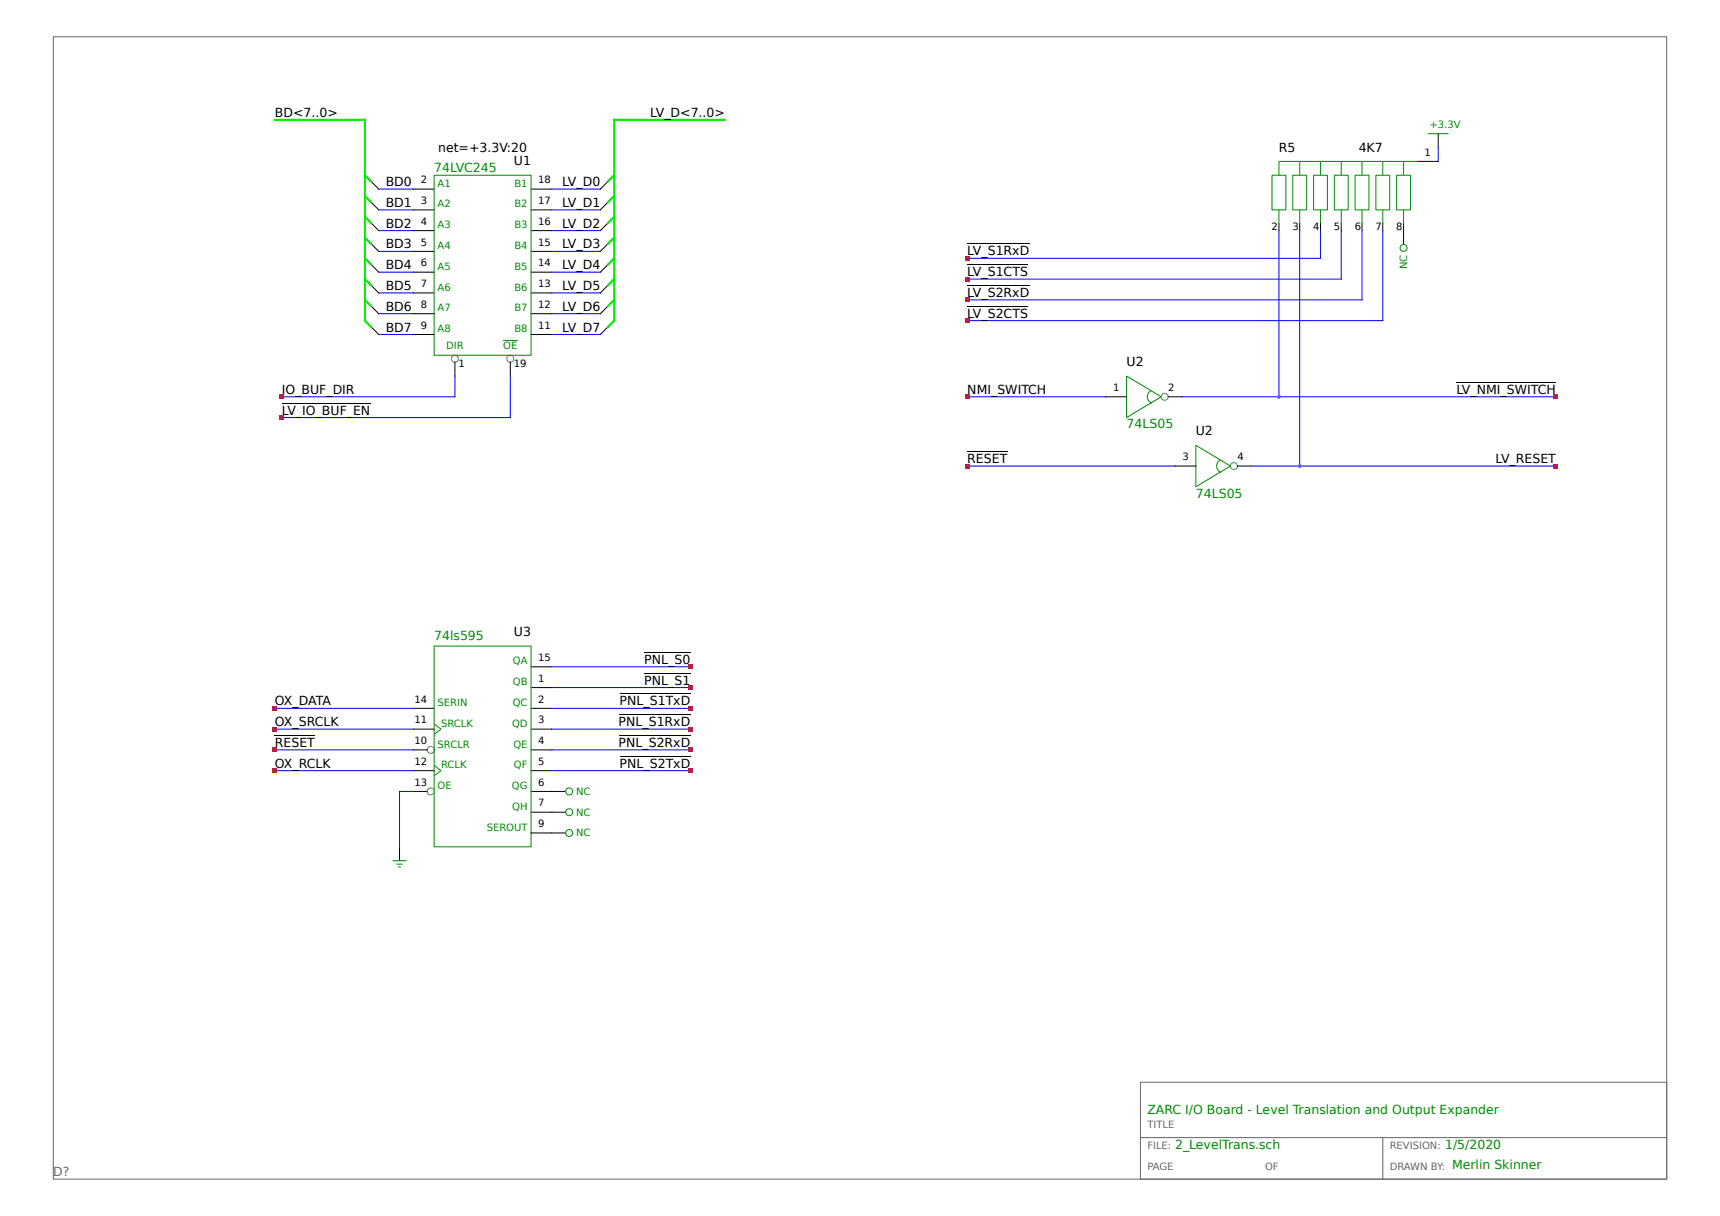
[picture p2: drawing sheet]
<svg xmlns="http://www.w3.org/2000/svg" width="297mm" height="210mm" viewBox="0 0 297 210" stroke-linecap="round" stroke-linejoin="round" font-family="sans-serif">
<path d="M9.2 6.3h278.6v197.3h-278.6zM196.9 186.9h90.9v16.7h-90.9zM196.9 196.5h90.9M238.8 196.5v7.1" fill="none" stroke="#666" stroke-width=".17"/>
<g fill="none" stroke="#0e0" stroke-width=".36">
<path d="M47.5 20.7h15.5v34.7l1.2 1.2M63 30.3l1.2 1.2M63 33.9l1.2 1.1M63 37.4l1.2 1.2M106.1 30.3l-1.2 1.2M106.1 33.9l-1.2 1.1M106.1 37.4l-1.2 1.2M125.2 20.7h-19.1v34.7l-1.2 1.2M63 41l1.2 1.2M63 44.6l1.2 1.2M63 48.2l1.2 1.2M63 51.8l1.2 1.2"/>
<path d="M106.1 41l-1.2 1.2M106.1 44.6l-1.2 1.2M106.1 48.2l-1.2 1.2M106.1 51.8l-1.2 1.2"/>
</g>
<g fill="none" stroke="#00f" stroke-width=".17">
<path d="M65.4 32.7h6M65.4 36.2h6M65.4 39.8h6M95.3 32.7h8.4M95.3 36.2h8.4M95.3 39.8h8.4M220.8 39.8v28.7M224.4 39.8v40.7M228 39.8v4.8h-61M231.6 39.8v8.4h-64.6M235.2 39.8v12h-68.2M238.8 39.8v15.6h-71.8"/>
<path d="M248.3 25.5v2.4M65.4 43.4h6M65.4 47h6M65.4 50.6h6M65.4 54.2h6M65.4 57.8h6M95.3 43.4h8.4M95.3 47h8.4M95.3 50.6h8.4M95.3 54.2h8.4M95.3 57.8h8.4M78.6 64.9v3.6h-29.9"/>
<path d="M88.1 64.9v7.2h-39.4M167 68.5h23.9M204.1 68.5h64.6M167 80.5h35.9M216.1 80.5h52.6M95.3 118.7h23.9M95.3 115.2h23.9M47.5 122.3h23.9M47.5 125.9h23.9M47.5 129.5h23.9M47.5 133.1h23.9M71.4 136.7h-2.4v9.5"/>
<path d="M95.3 122.3h23.9M95.3 125.9h23.9M95.3 129.5h23.9M95.3 133.1h23.9"/>
</g>
<g fill="none" stroke="#000" stroke-width=".17">
<path d="M64.2 31.5l1.2 1.2M64.2 35l1.2 1.2M64.2 38.6l1.2 1.2M71.4 32.7h3.6M71.4 36.2h3.6M71.4 39.8h3.6M91.7 32.7h3.6M91.7 36.2h3.6M91.7 39.8h3.6M104.9 31.5l-1.2 1.2M104.9 35l-1.2 1.2M104.9 38.6l-1.2 1.2"/>
<path d="M220.8 38.6v1.2M224.4 38.6v1.2M228 38.6v1.2M231.6 38.6v1.2M235.2 38.6v1.2M238.8 38.6v1.2M242.4 38.6v3.6M244.8 27.9h3.5M248.3 23.1v2.4M64.2 42.2l1.2 1.2M64.2 45.8l1.2 1.2M64.2 49.4l1.2 1.2"/>
<path d="M64.2 53l1.2 1.2M64.2 56.6l1.2 1.2M71.4 43.4h3.6M71.4 47h3.6M71.4 50.6h3.6M71.4 54.2h3.6M71.4 57.8h3.6M91.7 43.4h3.6M91.7 47h3.6M91.7 50.6h3.6M91.7 54.2h3.6M91.7 57.8h3.6"/>
<path d="M104.9 42.2l-1.2 1.2M104.9 45.8l-1.2 1.2M104.9 49.4l-1.2 1.2M104.9 53l-1.2 1.2M104.9 56.6l-1.2 1.2M167 42.1h10.8M167 45.7h10.5M167 49.3h10.8M167 52.9h10.5M48.7 69.6h15.3M78.6 62.5v2.4M88.1 62.5v2.4"/>
<path d="M167 78h7M190.9 68.5h3.6M201.7 68.5h2.4M251.5 66h17.2M202.9 80.5h3.6M213.7 80.5h2.4M91.7 115.2h3.6M91.7 118.7h3.6M107 119.8h12.2M111.3 116.3h7.9M111.3 112.7h7.9M47.5 127h6.9"/>
<path d="M71.4 136.7h2.4M71.4 133.1h3.6M71.4 125.9h3.6M71.4 122.3h3.6M71.4 129.5h2.4M91.7 136.7h6M91.7 133.1h3.6M91.7 125.9h3.6M91.7 122.3h3.6M91.7 129.5h3.6M106.8 127h12.4M106.8 123.4h12.4"/>
<path d="M107 130.6h12.2M69 146.2v2.4M91.7 140.3h6M91.7 143.9h6"/>
</g>
<g fill="none" stroke="#008b00" stroke-width=".17">
<path d="M75 30.3h16.7v31.1h-16.7zM219.6 30.3h2.4v5.9h-2.4zM220.8 36.2v2.4M223.2 30.3h2.4v5.9h-2.4zM224.4 27.9v2.4M224.4 36.2v2.4M226.8 30.3h2.4v5.9h-2.4zM228 27.9v2.4M228 36.2v2.4M230.4 30.3h2.4v5.9h-2.4zM231.6 27.9v2.4M231.6 36.2v2.4"/>
<path d="M234 30.3h2.4v5.9h-2.4zM235.2 27.9v2.4M235.2 36.2v2.4M237.6 30.3h2.4v5.9h-2.4zM238.8 27.9v2.4M238.8 36.2v2.4M241.2 30.3h2.4v5.9h-2.4zM242.4 27.9v2.4M242.4 36.2v2.4M244.8 27.9h-24v2.4M246.5 23.1h3.6M86.9 58.8h2.5"/>
<path d="M194.5 64.9l6 3.6-6 3.6zM198.8 67.5a1.2 1.2 0 0 0-.7 1.1 1.2 1.2 0 0 0 .8 1.1M206.5 76.9l6 3.6-6 3.6zM210.7 79.4a1.2 1.2 0 0 0-.6 1.2 1.2 1.2 0 0 0 .8 1M75 111.6h16.7v34.6h-16.7zM75 125l1.2 .9-1.2 .9M75 132.2l1.2 .9-1.2 .9M67.8 148.6h2.4M68.4 149.2h1.1M68.7 149.7h.5"/>
<circle cx="242.4" cy="42.8" r=".6"/>
<circle cx="98.3" cy="136.7" r=".6"/>
<circle cx="98.3" cy="143.9" r=".6"/>
<circle cx="98.3" cy="140.3" r=".6"/>
</g>
<g fill="none" stroke="#008b8b" stroke-width=".17">
<circle cx="78.5" cy="61.9" r=".6"/>
<circle cx="88.1" cy="61.9" r=".6"/>
<circle cx="201.1" cy="68.5" r=".6"/>
<circle cx="213.1" cy="80.5" r=".6"/>
<circle cx="74.4" cy="136.7" r=".6"/>
<circle cx="74.4" cy="129.5" r=".6"/>
</g>
<g fill="#f00">
<path d="M48.3 68.2h.7v.7h-.7z"/>
<path d="M48.3 71.8h.7v.7h-.7z"/>
<path d="M166.7 68.2h.7v.7h-.7z"/>
<path d="M166.7 80.1h.7v.7h-.7z"/>
</g>
<path d="M220.6 68.3h.4l.1 .2-.1 .2h-.4l-.1-.2z" fill="#a020f0"/>
<path d="M268.3 68.2h.7v.7h-.7z" fill="#f00"/>
<path d="M224.2 80.3h.4l.1 .2-.1 .2h-.4l-.1-.2z" fill="#a020f0"/>
<path d="M268.3 80.1h.7v.7h-.7z" fill="#f00"/>
<g fill="#a020f0">
<path d="M220.6 68.3h.4l.1 .2-.1 .2h-.4l-.1-.2z"/>
<path d="M224.2 80.3h.4l.1 .2-.1 .2h-.4l-.1-.2z"/>
</g>
<g fill="#f00">
<path d="M166.7 44.3h.7v.7h-.7z"/>
<path d="M166.7 47.8h.7v.8h-.7z"/>
<path d="M118.8 118.4h.8v.7h-.8z"/>
<path d="M47.1 122h.7v.7h-.7z"/>
<path d="M47.1 125.6h.7v.7h-.7z"/>
<path d="M47.1 129.1h.7v.8h-.7z"/>
<path d="M47.1 132.7h.7v.8h-.7z"/>
<path d="M118.8 114.8h.8v.7h-.8z"/>
<path d="M118.8 122h.8v.7h-.8z"/>
<path d="M118.8 125.6h.8v.7h-.8z"/>
<path d="M118.8 129.1h.8v.8h-.8z"/>
<path d="M118.8 132.7h.8v.8h-.8z"/>
<path d="M166.7 51.4h.7v.7h-.7z"/>
<path d="M166.7 55h.7v.7h-.7z"/>
</g>
<g font-size="2.2">
<text x="47.5" y="20.2">BD&lt;7..0&gt;</text>
<text x="112.3" y="20.2">LV_D&lt;7..0&gt;</text>
<text x="75.7" y="26.2">net=+3.3V:20</text>
<text x="88.8" y="28.6">U1</text>
<text x="220.8" y="26.2">R5</text>
<text x="234.6" y="26.2">4K7</text>
<text x="66.6" y="32.1">BD0</text>
<text x="66.6" y="35.7">BD1</text>
<text x="97.1" y="32.1">LV_D0</text>
<text x="97.1" y="35.7">LV_D1</text>
<text x="66.6" y="39.3">BD2</text>
<text x="97.1" y="39.3">LV_D2</text>
<text x="66.6" y="42.9">BD3</text>
<text x="66.6" y="46.5">BD4</text>
<text x="97.1" y="42.9">LV_D3</text>
<text x="97.1" y="46.5">LV_D4</text>
<text x="167" y="44.1">LV_S1RxD</text>
<text x="167" y="47.7">LV_S1CTS</text>
<text x="66.6" y="50.1">BD5</text>
<text x="66.6" y="53.7">BD6</text>
<text x="97.1" y="50.1">LV_D5</text>
<text x="97.1" y="53.7">LV_D6</text>
<text x="167" y="51.3">LV_S2RxD</text>
<text x="66.6" y="57.3">BD7</text>
<text x="97.1" y="57.3">LV_D7</text>
<text x="167" y="54.9">LV_S2CTS</text>
<text x="194.5" y="63.2">U2</text>
<text x="48.7" y="68">IO_BUF_DIR</text>
<text x="48.7" y="71.6">LV_IO_BUF_EN</text>
<text x="167" y="68">NMI_SWITCH</text>
<text x="251.5" y="68">LV_NMI_SWITCH</text>
<text x="206.5" y="75.2">U2</text>
<text x="167" y="80">RESET</text>
<text x="258.2" y="80">LV_RESET</text>
<text x="88.8" y="109.9">U3</text>
<text x="111.3" y="118.2">PNL_S1</text>
<text x="111.3" y="114.6">PNL_S0</text>
<text x="47.5" y="121.8">OX_DATA</text>
<text x="47.5" y="125.4">OX_SRCLK</text>
<text x="106.8" y="125.4">PNL_S1RxD</text>
<text x="107" y="121.8">PNL_S1TxD</text>
<text x="47.5" y="129">RESET</text>
<text x="106.8" y="129">PNL_S2RxD</text>
<text x="47.5" y="132.6">OX_RCLK</text>
<text x="107" y="132.6">PNL_S2TxD</text>
</g>
<g font-size="2.2" fill="#008b00">
<text x="75" y="29.8">74LVC245</text>
<text x="194.5" y="74">74LS05</text>
<text x="206.5" y="86">74LS05</text>
<text x="75" y="110.5">74ls595</text>
<text x="198.1" y="192.4">ZARC I/O Board - Level Translation and Output Expander</text>
<text x="202.9" y="198.3">2_LevelTrans.sch</text>
<text x="249.5" y="198.3">1/5/2020</text>
<text x="250.7" y="201.9">Merlin Skinner</text>
</g>
<text font-size="2.2" fill="#666" x="9.2" y="203.1">D?</text>
<g font-size="1.7" fill="#008b00">
<text x="246.8" y="22.1">+3.3V</text>
<text x="75.6" y="32.2">A1</text>
<text x="75.6" y="35.8">A2</text>
<text x="88.8" y="32.2">B1</text>
<text x="88.8" y="35.8">B2</text>
<text x="75.6" y="39.4">A3</text>
<text x="88.8" y="39.4">B3</text>
<text x="75.6" y="43">A4</text>
<text x="75.6" y="46.6">A5</text>
<text x="88.8" y="43">B4</text>
<text x="88.8" y="46.6">B5</text>
<text x="243" y="46.5" transform="rotate(-90 243 46.5)">NC</text>
<text x="75.6" y="50.2">A6</text>
<text x="75.6" y="53.8">A7</text>
<text x="88.8" y="50.2">B6</text>
<text x="88.8" y="53.8">B7</text>
<text x="75.6" y="57.4">A8</text>
<text x="88.8" y="57.4">B8</text>
<text x="77" y="60.3">DIR</text>
<text x="86.9" y="60.3">OE</text>
<text x="88.6" y="114.8">QA</text>
<text x="88.6" y="118.3">QB</text>
<text x="75.6" y="121.9">SERIN</text>
<text x="76.2" y="125.5">SRCLK</text>
<text x="88.4" y="125.5">QD</text>
<text x="88.5" y="121.9">QC</text>
<text x="75.6" y="129.1">SRCLR</text>
<text x="88.7" y="129.1">QE</text>
<text x="75.6" y="136.3">OE</text>
<text x="76.2" y="132.7">RCLK</text>
<text x="88.4" y="136.3">QG</text>
<text x="88.8" y="132.7">QF</text>
<text x="99.5" y="137.3">NC</text>
<text x="84" y="143.4">SEROUT</text>
<text x="88.4" y="139.9">QH</text>
<text x="99.5" y="140.9">NC</text>
<text x="99.5" y="144.5">NC</text>
</g>
<g font-size="1.7">
<text x="245.9" y="26.9">1</text>
<text x="72.7" y="31.6">2</text>
<text x="72.7" y="35.2">3</text>
<text x="92.9" y="31.6">18</text>
<text x="92.9" y="35.2">17</text>
<text x="72.7" y="38.8">4</text>
<text x="92.9" y="38.8">16</text>
<text x="219.6" y="39.6">2</text>
<text x="223.2" y="39.6">3</text>
<text x="226.8" y="39.6">4</text>
<text x="230.3" y="39.6">5</text>
<text x="233.9" y="39.6">6</text>
<text x="237.5" y="39.6">7</text>
<text x="241.1" y="39.6">8</text>
<text x="72.7" y="42.4">5</text>
<text x="72.7" y="46">6</text>
<text x="92.9" y="42.4">15</text>
<text x="92.9" y="46">14</text>
<text x="72.7" y="49.6">7</text>
<text x="72.7" y="53.2">8</text>
<text x="92.9" y="49.6">13</text>
<text x="92.9" y="53.2">12</text>
<text x="72.7" y="56.8">9</text>
<text x="92.9" y="56.8">11</text>
<text x="79.2" y="63.3">1</text>
<text x="88.7" y="63.3">19</text>
<text x="192.2" y="67.5">1</text>
<text x="201.7" y="67.5">2</text>
<text x="204.2" y="79.5">3</text>
<text x="213.7" y="79.5">4</text>
<text x="92.9" y="114.2">15</text>
<text x="92.9" y="117.7">1</text>
<text x="71.6" y="124.9">11</text>
<text x="71.6" y="121.3">14</text>
<text x="92.9" y="121.3">2</text>
<text x="92.9" y="124.9">3</text>
<text x="71.6" y="128.5">10</text>
<text x="92.9" y="128.5">4</text>
<text x="71.6" y="135.7">13</text>
<text x="71.6" y="132.1">12</text>
<text x="92.9" y="135.7">6</text>
<text x="92.9" y="132.1">5</text>
<text x="92.9" y="139.3">7</text>
<text x="92.9" y="142.8">9</text>
</g>
<g font-size="1.7" fill="#666">
<text x="198.1" y="194.9">TITLE</text>
<text x="198.1" y="198.4">FILE:</text>
<text x="198.1" y="202">PAGE</text>
<text x="218.4" y="202">OF</text>
<text x="240" y="198.4">REVISION:</text>
<text x="240" y="202">DRAWN BY:</text>
</g>
</svg>
